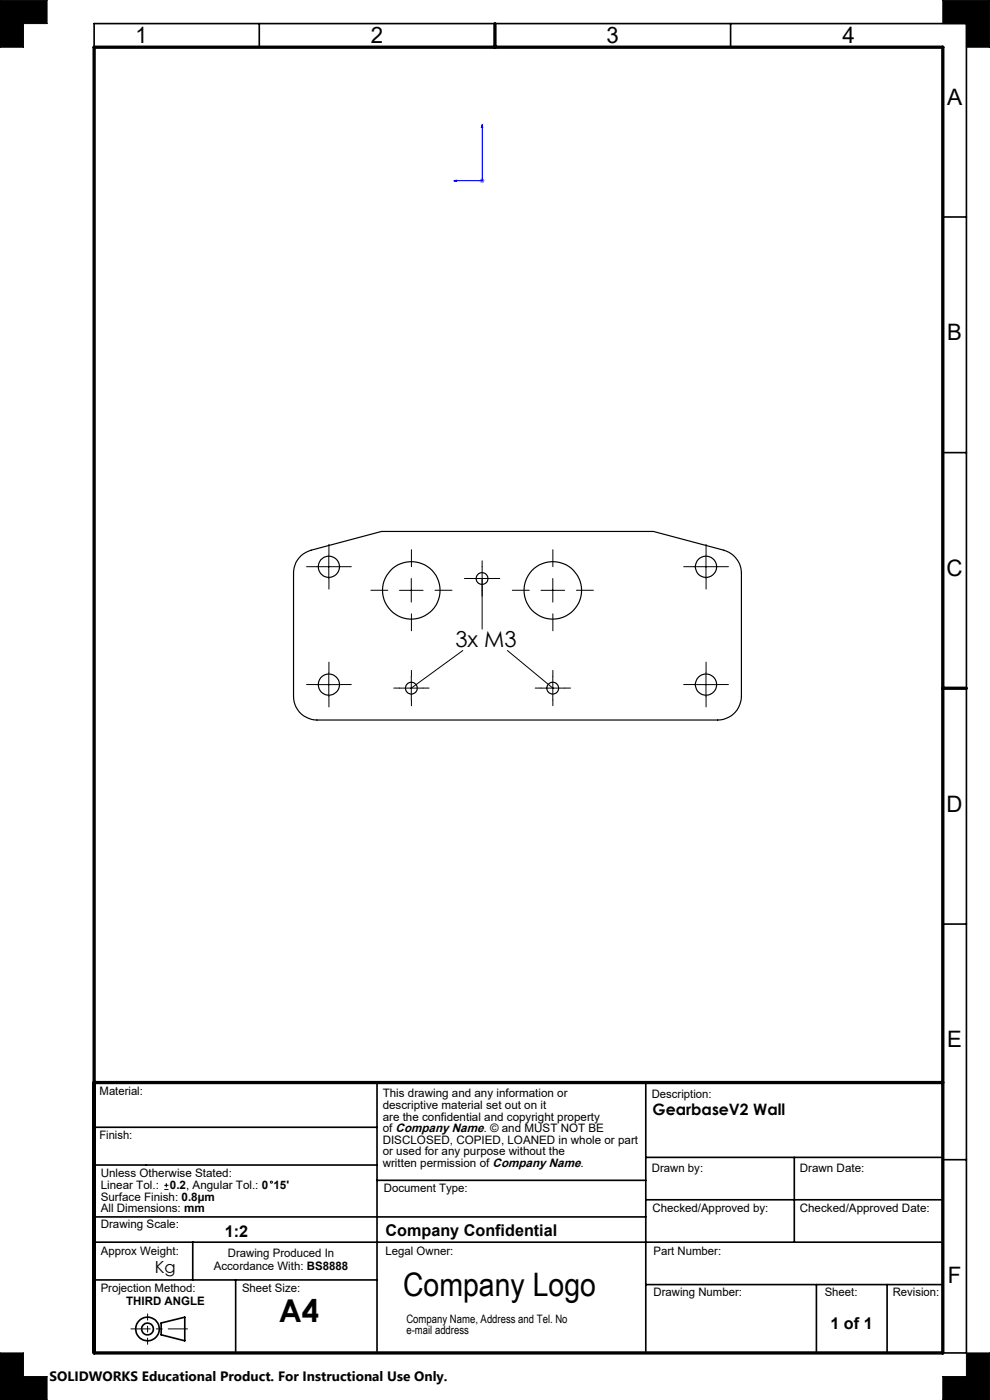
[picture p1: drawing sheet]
<svg xmlns="http://www.w3.org/2000/svg" width="210mm" height="297mm" viewBox="0 0 210 297" stroke-linecap="round" stroke-linejoin="round" font-family="sans-serif">
<g fill="none" stroke="#000" stroke-width=".35">
<path d="M20 10v-5h185v282h-5M55 5v5M155 5v5M200 46h5M200 96h5M200 196h5M20 239.1h60M80 229.7v57M137 229.7v57M20 258.2h117M20 247.2h60M80 250.4h57"/>
<path d="M137 254.5h63M137 245.5h63M168.5 245.5v18M200 246h5M20 271.5h60M20 263.5h180M40.9 263.5v8M50 271.5v15.2M137 272.5h63M173.2 272.5v14.5M188.2 272.5v14.5M34.2 280.7l5-1.3v5l-5-1.2z"/>
<circle cx="31.3" cy="281.9" r="1.25"/>
<circle cx="31.3" cy="281.9" r="2.5"/>
</g>
<path d="M96.3 38.3l.6-.1v.3zM102.3 26.4l.1 .6h-.3zM102.3 26.4v11.9h-6" fill="none" stroke="#00f" stroke-width=".21"/>
<path d="M101.7 38.3h1.1M101.9 38l.7 .7M102.3 37.8v1M102.6 38l-.7 .7" fill="none" stroke="#808080" stroke-width=".21"/>
<g fill="none" stroke="#000" stroke-width=".21" stroke-dasharray="15.2 1.3 1.3 1.3">
<path d="M69.8 117.7v-2.2M149.8 117.7v-2.2M67.3 120.2h-2.3M69.8 122.7v2.3M72.3 120.2h2.2M82.3 125.2h-3.6M87.3 120.2v-3.6M87.3 130.2v3.6M92.3 125.2h3.6M99.8 122.7h-1.3M102.3 120.2v-1.2M102.3 125.2v1.3"/>
<path d="M104.8 122.7h1.2M112.3 125.2h-3.6M117.3 120.2v-3.6M117.3 130.2v3.6M122.3 125.2h3.6M147.3 120.2h-2.3M149.8 122.7v2.3M152.3 120.2h2.2M67.3 145.2h-2.3M69.8 142.7v-2.2M69.8 147.7v2.3M72.3 145.2h2.2"/>
<path d="M84.8 146h-1.3M87.3 143.5v-1.3M87.3 148.5v1.2M89.8 146h1.2M114.8 146h-1.3M117.3 143.5v-1.3M117.3 148.5v1.2M119.8 146h1.2M147.3 145.2h-2.3M149.8 142.7v-2.2M149.8 147.7v2.3M152.3 145.2h2.2"/>
</g>
<g fill="none" stroke="#000" stroke-width=".21">
<path d="M0 0h10v5h-5v5h-5zM200 0h10v10h-5v-5h-5zM69.7 117.8v4.9M149.8 117.8v4.9M67.2 120.2h5M84.7 125.2h5M87.2 122.7v5M98.2 138l-11 8M99.8 122.7h4.9M102.3 120.2v13.3M107.6 138l9.7 8M114.8 125.2h5"/>
<path d="M117.3 122.7v5M147.2 120.2h5.1M67.2 145.2h5M69.7 142.7v5M84.7 146h5M87.2 143.5v5M114.8 146h5M117.3 143.5v5M147.2 145.2h5.1M149.8 142.7v5M0 287h5v5h5v5h-10zM205 287h5v10h-10v-5h5z"/>
</g>
<path d="M27.8 281.9h12" fill="none" stroke="#000" stroke-width=".21" stroke-dasharray="15.2 1.3 1.3 1.3" stroke-dashoffset="11.1"/>
<path d="M31.3 278.7v6.5" fill="none" stroke="#000" stroke-width=".21" stroke-dasharray="15.2 1.3 1.3 1.3" stroke-dashoffset="13.9"/>
<path d="M20 10h180v277h-180zM105 5v5M200 146h5M20 229.7h180" fill="none" stroke="#000" stroke-width=".7"/>
<path d="M96.3 38.3l.6 .2v-.3zM102.3 26.4l-.2 .6h.3z" fill="#00f"/>
<path d="M0 0v10h5v-5h5v-5zM0 287v10h10v-5h-5v-5zM205 287v5h-5v5h10v-10zM200 0v5h5v5h5v-10z" fill-rule="evenodd" fill="#000"/>
<g fill="none" stroke="#000" stroke-width=".21">
<path d="M34.9 252.3h.8M34.9 251.5h.8M35.3 251v.9"/>
<circle cx="57.6" cy="250.8" r=".22"/>
</g>
<g fill="none" stroke="#000" stroke-width=".25">
<path d="M63.9 117.9l1-.7 1.1-.5 14.9-4h57.7l15 4a5.1 5.1 0 0 1 3.7 4.9v26.1a5 5 0 0 1-5 5h-85.1a5 5 0 0 1-4.9-5v-26.1l.1-1.2a4.6 4.6 0 0 1 1.5-2.5z"/>
<circle cx="69.8" cy="120.2" r="2.24"/>
<circle cx="87.2" cy="125.2" r="6.1"/>
<circle cx="102.3" cy="122.7" r="1.25"/>
<circle cx="117.3" cy="125.2" r="6.1"/>
<circle cx="149.8" cy="120.2" r="2.25"/>
<circle cx="69.8" cy="145.2" r="2.24"/>
<circle cx="87.3" cy="146" r="1.24"/>
<circle cx="117.2" cy="146" r="1.25"/>
<circle cx="149.8" cy="145.2" r="2.25"/>
</g>
<text font-size="6.9" x="85.5" y="274.9">Company Logo</text>
<text font-size="6.7" x="59.2" y="280.6">A4</text>
<g font-size="4.8">
<text x="28.7" y="9.2">1</text>
<text x="78.7" y="9.2">2</text>
<text x="128.7" y="9.2">3</text>
<text x="178.7" y="9.2">4</text>
<text x="200.9" y="22.2">A</text>
<text x="200.9" y="72.2">B</text>
<text x="200.8" y="122.2">C</text>
<text x="200.8" y="172.2">D</text>
<text x="200.9" y="222.2">E</text>
<text x="201.1" y="272.2">F</text>
</g>
<text font-size="4.7" x="96.6" y="137.3">3x M3</text>
<text font-size="3.5" x="32.8" y="270.2">Kg</text>
<g font-size="3.4">
<text x="47.7" y="262.3">1:2</text>
<text x="81.8" y="262.2">Company Confidential</text>
<text x="176.2" y="281.9">1 of 1</text>
</g>
<text font-size="3.3" x="138.4" y="236.6">GearbaseV2 Wall</text>
<text font-size="2.9" x="10.5" y="292.9">SOLIDWORKS Educational Product. For Instructional Use Only.</text>
<g font-size="2.5">
<text x="21.1" y="232.3">Material:</text>
<text x="81.2" y="232.8">This drawing and any information or</text>
<text x="138.3" y="233">Description:</text>
<text x="81.2" y="235.2">descriptive material set out on it</text>
<text x="81.2" y="237.7">are the confidential and copyright property</text>
<text x="21.1" y="241.7">Finish:</text>
<text x="81.2" y="240.2">of Company Name. © and MUST NOT BE</text>
<text x="81.2" y="242.7">DISCLOSED, COPIED, LOANED in whole or part</text>
<text x="81.2" y="245.1">or used for any purpose without the</text>
<text x="21.4" y="249.8">Unless Otherwise Stated:</text>
<text x="81.2" y="247.6">written permission of Company Name.</text>
<text x="138.3" y="248.5">Drawn by:</text>
<text x="169.6" y="248.5">Drawn Date:</text>
<text x="21.4" y="252.3">Linear Tol.:</text>
<text x="21.4" y="254.7">Surface Finish: 0.8µm</text>
<text x="21.4" y="257.2">All Dimensions: mm</text>
<text x="36.1" y="252.3">0.2, Angular Tol.: 0</text>
<text x="58" y="252.3">15'</text>
<text x="81.4" y="252.9">Document Type:</text>
<text x="138.4" y="257.2">Checked/Approved by:</text>
<text x="169.6" y="257.2">Checked/Approved Date:</text>
<text x="21.4" y="260.6">Drawing Scale:</text>
<text x="21.4" y="266.2">Approx Weight:</text>
<text x="45.4" y="269.5">Accordance With: BS8888</text>
<text x="48.3" y="266.7">Drawing Produced In</text>
<text x="81.8" y="266.2">Legal Owner:</text>
<text x="138.6" y="266.2">Part Number:</text>
<text x="21.4" y="274.1">Projection Method:</text>
<text x="51.3" y="274">Sheet Size:</text>
<text x="138.6" y="274.9">Drawing Number:</text>
<text x="174.9" y="274.9">Sheet:</text>
<text x="189.4" y="274.9">Revision:</text>
<text x="26.8" y="276.9">THIRD ANGLE</text>
<text x="86.2" y="280.6">Company Name, Address and Tel. No</text>
<text x="86.2" y="283">e-mail address</text>
</g>
</svg>
